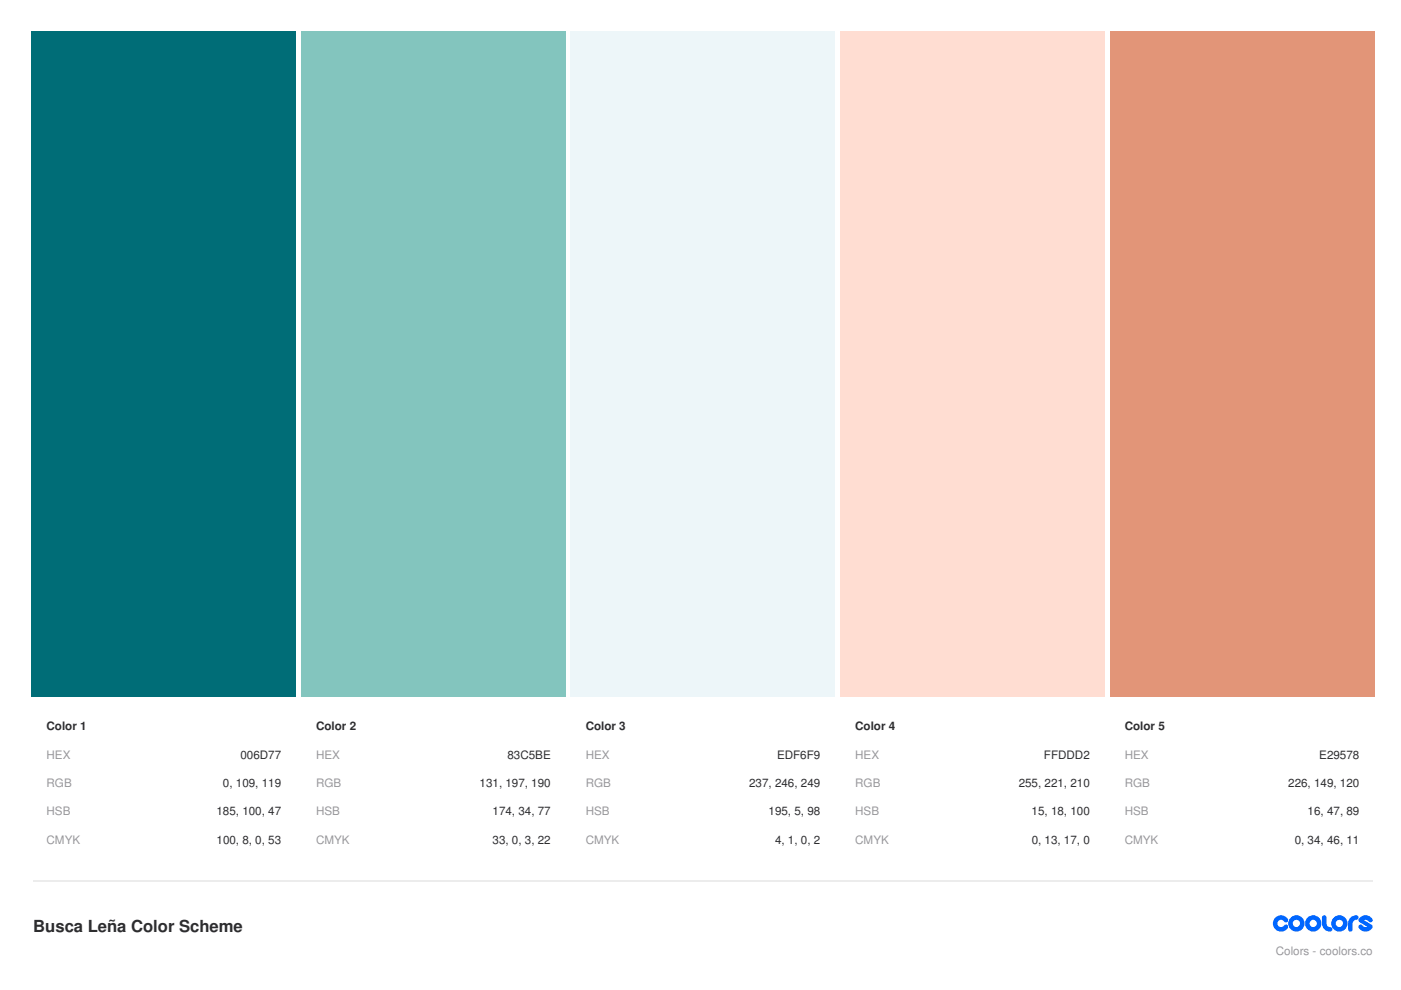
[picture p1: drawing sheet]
<svg xmlns="http://www.w3.org/2000/svg" width="297mm" height="210mm" viewBox="0 0 297 210" stroke-linecap="round" stroke-linejoin="round" font-family="sans-serif">
<path d="M6.7 6.7h56.1v173.9h-56.1z" fill="#006d77"/>
<path d="M6.3 147.8h56.8v33.2h-56.8z" fill="#fff"/>
<path d="M63.9 6.7h56v173.9h-56z" fill="#83c5be"/>
<path d="M63.5 147.8h56.8v33.2h-56.8z" fill="#fff"/>
<path d="M121 6.7h56.1v173.9h-56.1z" fill="#edf6f9"/>
<path d="M120.6 147.8h56.8v33.2h-56.8z" fill="#fff"/>
<path d="M178.2 6.7h56v173.9h-56z" fill="#ffddd2"/>
<path d="M177.8 147.8h56.8v33.2h-56.8z" fill="#fff"/>
<path d="M235.3 6.7h56.1v173.9h-56.1z" fill="#e29578"/>
<path d="M234.9 147.8h56.8v33.2h-56.8z" fill="#fff"/>
<path d="M7.1 186.8h283.9" fill="none" stroke="#ececec" stroke-width=".35"/>
<g fill="#06f">
<path d="M270.4 194.6a1.72 1.72 0 0 1 2.6 .2 .52 .52 0 0 1-.2 .8 .52 .52 0 0 1-.7-.4 .77 .77 0 0 0-1.1 .1 .77 .77 0 0 0 .2 1.1 .77 .77 0 0 0 1-.2 .48 .48 0 0 1 .7-.1 .48 .48 0 0 1 .1 .7 1.73 1.73 0 0 1-2.5 .3 1.73 1.73 0 0 1-.1-2.5z"/>
<path d="M280.5 194.1h.4l.3 .3v1.4a.77 .77 0 0 0 .8 .8 .48 .48 0 0 1 .5 .4 .48 .48 0 0 1-.5 .5 1.73 1.73 0 0 1-1.7-1.7v-1.3z"/>
<path d="M286.3 194.6l.8-.5h.4a.48 .48 0 0 1 .5 .4 .48 .48 0 0 1-.5 .5 .77 .77 0 0 0-.7 .8v1.2a.48 .48 0 0 1-.5 .5 .48 .48 0 0 1-.5-.5 2.69 2.69 0 0 1 .5-2.4z"/>
<path d="M288.4 194.5a1.72 1.72 0 0 1 2.6 .3 .52 .52 0 0 1-.3 .7 .52 .52 0 0 1-.7-.3l-.5-.2-.3 .1 1.6 1 .2 .2v.5a1.69 1.69 0 0 1-3-.3 .48 .48 0 0 1 .3-.5 .48 .48 0 0 1 .6 .2l.4 .3h.6l-1.8-1.2v-.5z"/>
<path d="M273.1 195.8a1.75 1.75 0 0 0 3.5 0 1.75 1.75 0 0 0-3.5 0zM274.1 195.8a.77 .77 0 0 1 1.5 0 .77 .77 0 0 1-1.5 0z"/>
<path d="M276.7 195.8a1.75 1.75 0 0 0 3.5 0 1.75 1.75 0 0 0-3.5 0zM277.7 195.8a.77 .77 0 0 1 1.5 0 .77 .77 0 0 1-1.5 0z"/>
<path d="M282.2 195.8a1.75 1.75 0 0 0 3.5 0 1.75 1.75 0 0 0-3.5 0zM283.2 195.8a.77 .77 0 0 1 1.5 0 .77 .77 0 0 1-1.5 0z"/>
</g>
<text font-size="3.5" fill="#2d2d2f" x="7.1" y="197.6">Busca Leña Color Scheme</text>
<g font-size="2.5" fill="#2d2d2f">
<text x="9.9" y="154.9">Color 1</text>
<text x="67" y="154.9">Color 2</text>
<text x="124.2" y="154.9">Color 3</text>
<text x="181.3" y="154.9">Color 4</text>
<text x="238.5" y="154.9">Color 5</text>
<text x="51" y="160.9">006D77</text>
<text x="107.6" y="160.9">83C5BE</text>
<text x="164.7" y="160.9">EDF6F9</text>
<text x="221.3" y="160.9">FFDDD2</text>
<text x="279.7" y="160.9">E29578</text>
<text x="47.3" y="166.9">0, 109, 119</text>
<text x="101.7" y="166.9">131, 197, 190</text>
<text x="158.8" y="166.9">237, 246, 249</text>
<text x="216" y="166.9">255, 221, 210</text>
<text x="273.1" y="166.9">226, 149, 120</text>
<text x="45.9" y="172.9">185, 100, 47</text>
<text x="104.4" y="172.9">174, 34, 77</text>
<text x="163" y="172.9">195, 5, 98</text>
<text x="218.7" y="172.9">15, 18, 100</text>
<text x="277.3" y="172.9">16, 47, 89</text>
<text x="45.9" y="178.9">100, 8, 0, 53</text>
<text x="104.4" y="178.9">33, 0, 3, 22</text>
<text x="164.3" y="178.9">4, 1, 0, 2</text>
<text x="218.7" y="178.9">0, 13, 17, 0</text>
<text x="274.5" y="178.9">0, 34, 46, 11</text>
</g>
<g font-size="2.5" fill="#97969c">
<text x="9.9" y="160.9">HEX</text>
<text x="67" y="160.9">HEX</text>
<text x="124.2" y="160.9">HEX</text>
<text x="181.3" y="160.9">HEX</text>
<text x="238.5" y="160.9">HEX</text>
<text x="9.9" y="166.9">RGB</text>
<text x="67" y="166.9">RGB</text>
<text x="124.2" y="166.9">RGB</text>
<text x="181.3" y="166.9">RGB</text>
<text x="238.5" y="166.9">RGB</text>
<text x="9.9" y="172.9">HSB</text>
<text x="67" y="172.9">HSB</text>
<text x="124.2" y="172.9">HSB</text>
<text x="181.3" y="172.9">HSB</text>
<text x="238.5" y="172.9">HSB</text>
<text x="9.9" y="178.9">CMYK</text>
<text x="67" y="178.9">CMYK</text>
<text x="124.2" y="178.9">CMYK</text>
<text x="181.3" y="178.9">CMYK</text>
<text x="238.5" y="178.9">CMYK</text>
<text x="270.5" y="202.5">Colors - coolors.co</text>
</g>
</svg>
